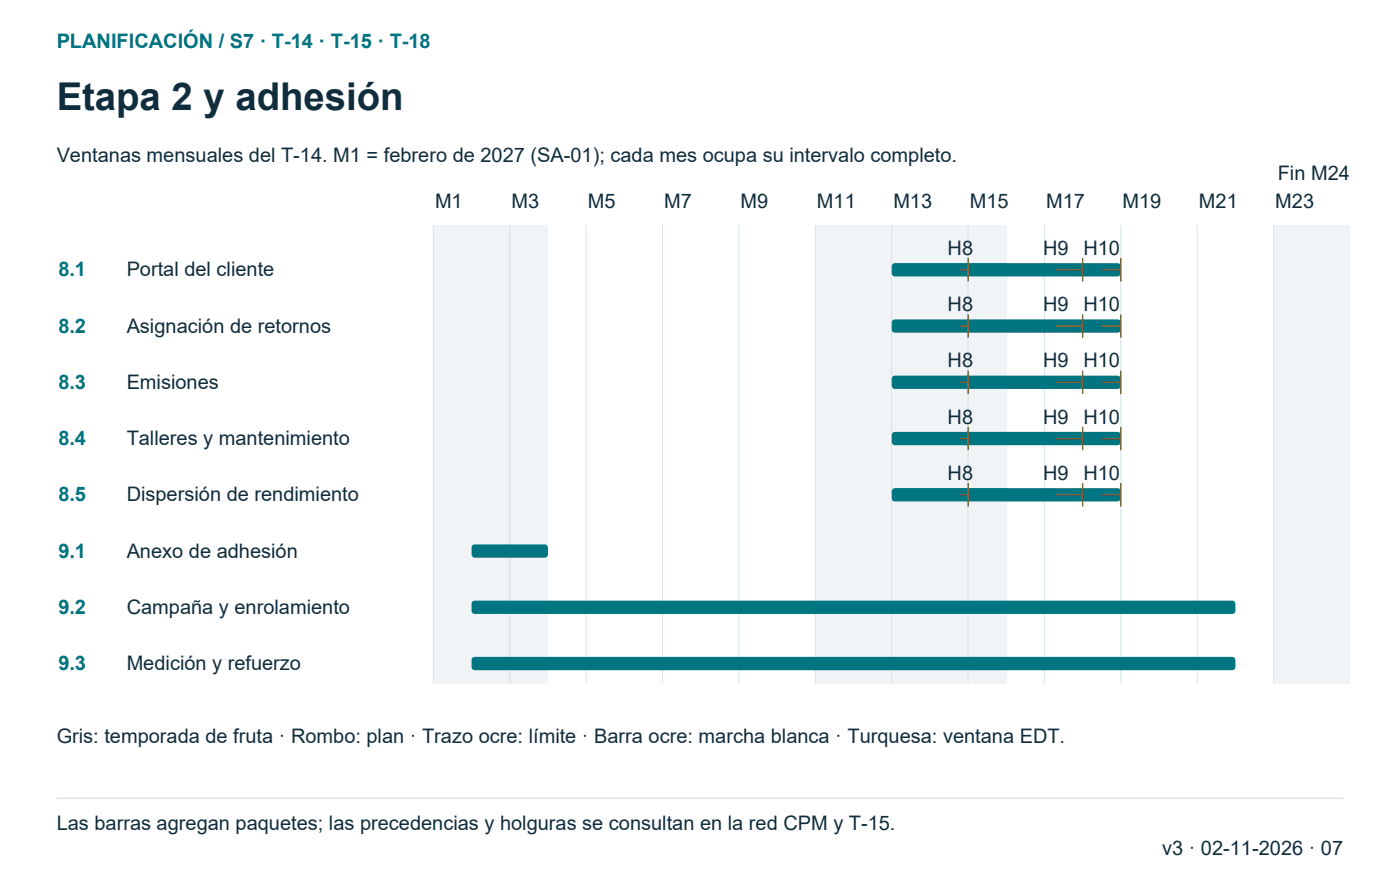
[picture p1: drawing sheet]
<svg xmlns="http://www.w3.org/2000/svg" width="296mm" height="185mm" viewBox="0 0 296 185" stroke-linecap="round" stroke-linejoin="round" font-family="sans-serif">
<path d="M91.7 47.6h8.1v97h-8.1z" fill-rule="evenodd" fill="#f0f4f6"/>
<path d="M91.7 47.6v97" fill="none" stroke="#d7e2e7" stroke-width=".21"/>
<g fill="#f0f4f6">
<path d="M99.8 47.6h8.1v97h-8.1z" fill-rule="evenodd"/>
<path d="M107.9 47.6h8.1v97h-8.1z" fill-rule="evenodd"/>
</g>
<path d="M107.9 47.6v97M124.1 47.6v97M140.2 47.6v97M156.4 47.6v97" fill="none" stroke="#d7e2e7" stroke-width=".21"/>
<path d="M172.6 47.6h8.1v97h-8.1z" fill-rule="evenodd" fill="#f0f4f6"/>
<path d="M172.6 47.6v97" fill="none" stroke="#d7e2e7" stroke-width=".21"/>
<g fill="#f0f4f6">
<path d="M180.7 47.6h8v97h-8z" fill-rule="evenodd"/>
<path d="M188.7 47.6h8.1v97h-8.1z" fill-rule="evenodd"/>
</g>
<path d="M188.7 47.6v97" fill="none" stroke="#d7e2e7" stroke-width=".21"/>
<g fill="#f0f4f6">
<path d="M196.8 47.6h8.1v97h-8.1z" fill-rule="evenodd"/>
<path d="M204.9 47.6h8.1v97h-8.1z" fill-rule="evenodd"/>
</g>
<path d="M204.9 47.6v97M221.1 47.6v97M237.2 47.6v97M253.4 47.6v97" fill="none" stroke="#d7e2e7" stroke-width=".21"/>
<path d="M269.6 47.6h8.1v97h-8.1z" fill-rule="evenodd" fill="#f0f4f6"/>
<path d="M269.6 47.6v97" fill="none" stroke="#d7e2e7" stroke-width=".21"/>
<path d="M277.7 47.6h8.1v97h-8.1z" fill-rule="evenodd" fill="#f0f4f6"/>
<g fill="#007582">
<path d="M188.9 55.9l.5-.2h47.1a.71 .71 0 0 1 .7 .7v1.4a.71 .71 0 0 1-.7 .7h-47.1a.71 .71 0 0 1-.7-.7v-1.4z" fill-rule="evenodd"/>
<path d="M203.3 56l1 1.1-1 1.1-1.1-1.1z" fill-rule="evenodd"/>
</g>
<path d="M203.3 57.1h1.6M204.9 54.6v5" fill="none" stroke="#9b5a00" stroke-width=".28"/>
<path d="M223.5 56l1.1 1.1-1.1 1.1-1.1-1.1z" fill-rule="evenodd" fill="#007582"/>
<path d="M223.5 57.1h5.7M229.2 54.6v5" fill="none" stroke="#9b5a00" stroke-width=".28"/>
<path d="M233.2 56l1.1 1.1-1.1 1.1-1.1-1.1z" fill-rule="evenodd" fill="#007582"/>
<path d="M233.2 57.1h4M237.2 54.6v5" fill="none" stroke="#9b5a00" stroke-width=".28"/>
<g fill="#007582">
<path d="M188.9 67.8l.5-.2h47.1a.71 .71 0 0 1 .7 .7v1.4a.71 .71 0 0 1-.7 .7h-47.1a.71 .71 0 0 1-.7-.7v-1.4z" fill-rule="evenodd"/>
<path d="M203.3 68l1 1-1 1.1-1.1-1.1z" fill-rule="evenodd"/>
</g>
<path d="M203.3 69h1.6M204.9 66.5v5" fill="none" stroke="#9b5a00" stroke-width=".28"/>
<path d="M223.5 68l1.1 1-1.1 1.1-1.1-1.1z" fill-rule="evenodd" fill="#007582"/>
<path d="M223.5 69h5.7M229.2 66.5v5" fill="none" stroke="#9b5a00" stroke-width=".28"/>
<path d="M233.2 68l1.1 1-1.1 1.1-1.1-1.1z" fill-rule="evenodd" fill="#007582"/>
<path d="M233.2 69h4M237.2 66.5v5" fill="none" stroke="#9b5a00" stroke-width=".28"/>
<g fill="#007582">
<path d="M188.9 79.7l.5-.2h47.1a.71 .71 0 0 1 .7 .7v1.4a.71 .71 0 0 1-.7 .7h-47.1a.71 .71 0 0 1-.7-.7v-1.4z" fill-rule="evenodd"/>
<path d="M203.3 79.9l1 1-1 1.1-1.1-1.1z" fill-rule="evenodd"/>
</g>
<path d="M204.9 78.4v5M203.3 80.9h1.6" fill="none" stroke="#9b5a00" stroke-width=".28"/>
<path d="M223.5 79.9l1.1 1-1.1 1.1-1.1-1.1z" fill-rule="evenodd" fill="#007582"/>
<path d="M229.2 78.4v5M223.5 80.9h5.7" fill="none" stroke="#9b5a00" stroke-width=".28"/>
<path d="M233.2 79.9l1.1 1-1.1 1.1-1.1-1.1z" fill-rule="evenodd" fill="#007582"/>
<path d="M237.2 78.4v5M233.2 80.9h4" fill="none" stroke="#9b5a00" stroke-width=".28"/>
<g fill="#007582">
<path d="M188.9 91.6l.5-.2h47.1a.71 .71 0 0 1 .7 .7v1.4a.71 .71 0 0 1-.7 .7h-47.1a.71 .71 0 0 1-.7-.7v-1.4z" fill-rule="evenodd"/>
<path d="M203.3 91.8l1 1-1 1.1-1.1-1.1z" fill-rule="evenodd"/>
</g>
<path d="M203.3 92.8h1.6M204.9 90.4v4.9" fill="none" stroke="#9b5a00" stroke-width=".28"/>
<path d="M223.5 91.8l1.1 1-1.1 1.1-1.1-1.1z" fill-rule="evenodd" fill="#007582"/>
<path d="M223.5 92.8h5.7M229.2 90.4v4.9" fill="none" stroke="#9b5a00" stroke-width=".28"/>
<path d="M233.2 91.8l1.1 1-1.1 1.1-1.1-1.1z" fill-rule="evenodd" fill="#007582"/>
<path d="M233.2 92.8h4M237.2 90.4v4.9" fill="none" stroke="#9b5a00" stroke-width=".28"/>
<g fill="#007582">
<path d="M188.9 103.5l.5-.2h47.1a.71 .71 0 0 1 .7 .7v1.4a.71 .71 0 0 1-.7 .7h-47.1a.71 .71 0 0 1-.7-.7v-1.4z" fill-rule="evenodd"/>
<path d="M203.3 103.7l1 1-1 1.1-1.1-1.1z" fill-rule="evenodd"/>
</g>
<path d="M203.3 104.7h1.6M204.9 102.3v4.9" fill="none" stroke="#9b5a00" stroke-width=".28"/>
<path d="M223.5 103.7l1.1 1-1.1 1.1-1.1-1.1z" fill-rule="evenodd" fill="#007582"/>
<path d="M223.5 104.7h5.7M229.2 102.3v4.9" fill="none" stroke="#9b5a00" stroke-width=".28"/>
<path d="M233.2 103.7l1.1 1-1.1 1.1-1.1-1.1z" fill-rule="evenodd" fill="#007582"/>
<path d="M233.2 104.7h4M237.2 102.3v4.9" fill="none" stroke="#9b5a00" stroke-width=".28"/>
<g fill="#007582">
<path d="M100 115.4l.5-.2h14.8a.71 .71 0 0 1 .7 .7v1.4a.71 .71 0 0 1-.7 .7h-14.8a.71 .71 0 0 1-.7-.7v-1.4z" fill-rule="evenodd"/>
<path d="M100 127.3l.5-.2h160.3a.71 .71 0 0 1 .7 .7v1.4a.71 .71 0 0 1-.7 .8h-160.3a.71 .71 0 0 1-.7-.8v-1.4z" fill-rule="evenodd"/>
<path d="M100 139.2l.5-.2h160.3a.71 .71 0 0 1 .7 .7v1.5a.71 .71 0 0 1-.7 .7h-160.3a.71 .71 0 0 1-.7-.7v-1.5z" fill-rule="evenodd"/>
</g>
<path d="M12 169h272.3" fill="none" stroke="#d7e2e7" stroke-width=".28"/>
<text font-size="8.1" fill="#102d3e" x="12" y="23.3">Etapa 2 y adhesión</text>
<g font-size="4.2" fill="#007582">
<text x="12" y="10.2">PLANIFICACIÓN / S7 · T-14 · T-15 · T-18</text>
<text x="12.3" y="58.5">8.1</text>
<text x="12.3" y="70.4">8.2</text>
<text x="12.3" y="82.3">8.3</text>
<text x="12.3" y="94.2">8.4</text>
<text x="12.3" y="106.1">8.5</text>
<text x="12.3" y="118">9.1</text>
<text x="12.3" y="130">9.2</text>
<text x="12.3" y="141.9">9.3</text>
</g>
<g font-size="4.2" fill="#102d3e">
<text x="12" y="34.2">Ventanas mensuales del T-14. M1 = febrero de 2027 (SA-01); cada mes ocupa su intervalo completo.</text>
<text x="270.5" y="38.1">Fin M24</text>
<text x="92.1" y="44.1">M1</text>
<text x="108.2" y="44.1">M3</text>
<text x="124.4" y="44.1">M5</text>
<text x="140.6" y="44.1">M7</text>
<text x="156.8" y="44.1">M9</text>
<text x="172.9" y="44.1">M11</text>
<text x="189.1" y="44.1">M13</text>
<text x="205.3" y="44.1">M15</text>
<text x="221.4" y="44.1">M17</text>
<text x="237.6" y="44.1">M19</text>
<text x="253.8" y="44.1">M21</text>
<text x="269.9" y="44.1">M23</text>
<text x="200.6" y="53.9">H8</text>
<text x="220.8" y="53.9">H9</text>
<text x="229.3" y="53.9">H10</text>
<text x="26.8" y="58.5">Portal del cliente</text>
<text x="200.6" y="65.8">H8</text>
<text x="220.8" y="65.8">H9</text>
<text x="229.3" y="65.8">H10</text>
<text x="26.8" y="70.4">Asignación de retornos</text>
<text x="200.6" y="77.7">H8</text>
<text x="220.8" y="77.7">H9</text>
<text x="229.3" y="77.7">H10</text>
<text x="26.8" y="82.3">Emisiones</text>
<text x="200.6" y="89.6">H8</text>
<text x="220.8" y="89.6">H9</text>
<text x="229.3" y="89.6">H10</text>
<text x="26.8" y="94.2">Talleres y mantenimiento</text>
<text x="200.6" y="101.6">H8</text>
<text x="220.8" y="101.6">H9</text>
<text x="229.3" y="101.6">H10</text>
<text x="26.8" y="106.1">Dispersión de rendimiento</text>
<text x="26.8" y="118">Anexo de adhesión</text>
<text x="26.8" y="130">Campaña y enrolamiento</text>
<text x="26.8" y="141.9">Medición y refuerzo</text>
<text x="12" y="157.3">Gris: temporada de fruta · Rombo: plan · Trazo ocre: límite · Barra ocre: marcha blanca · Turquesa: ventana EDT.</text>
<text x="12" y="175.7">Las barras agregan paquetes; las precedencias y holguras se consultan en la red CPM y T-15.</text>
<text x="246" y="181">v3 · 02-11-2026 · 07</text>
</g>
</svg>
